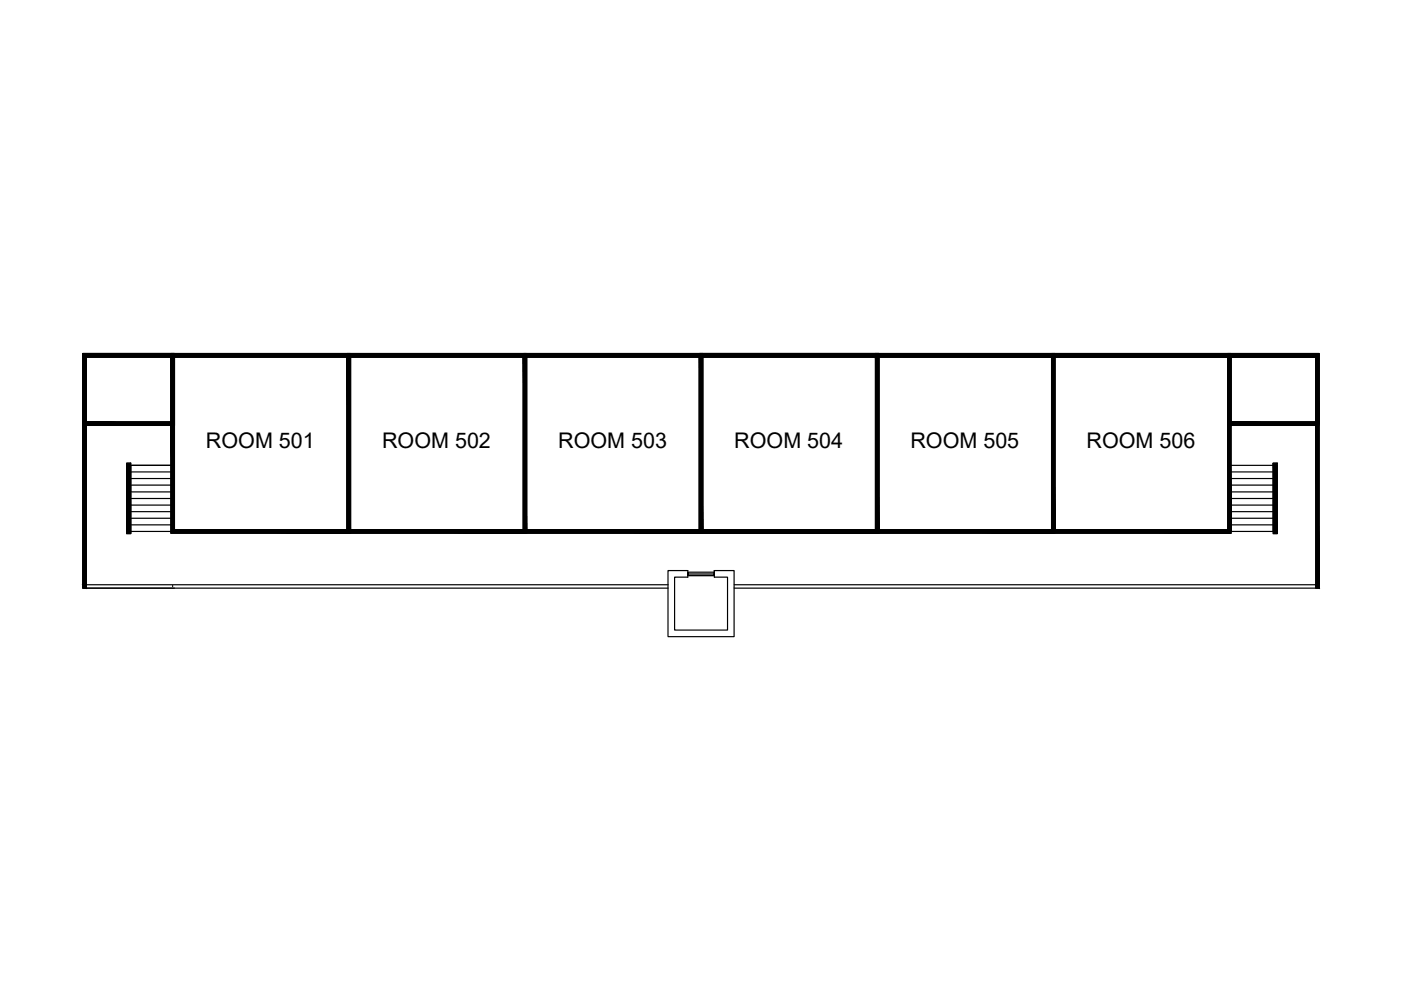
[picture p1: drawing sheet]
<svg xmlns="http://www.w3.org/2000/svg" width="297mm" height="210mm" viewBox="0 0 297 210" stroke-linecap="round" stroke-linejoin="round" font-family="sans-serif">
<!-- layer: hatches -->
<g fill="none" stroke="#000" stroke-width=".25">
<path d="M17.9 75.3h261.4v48.7M17.9 75.3h261.4v14.5M17.9 75.3v48.7M18.3 75.7h17.9v13.7h-17.9zM36.2 75.7v37.4h38.1M36.2 75h224.8M36.6 75.3h-18.7v14.5M36.6 75.7v37M37 75.7h36.6v36.6h-36.6zM37 75.7v36.6M73.6 75.7v36.6M74.3 75.7h36.6v36.6h-36.6z"/>
<path d="M74.3 75.7v36.6M110.9 75.7v36.6M111.7 75.7h36.6v36.6h-36.6zM111.7 75.7v36.6M148.3 75.7v36.6v-36.6M149 75.7h36.6v36.6h-36.6zM149 75.7v36.6M185.6 75.7v36.6M186.3 75.7h36.7v36.6h-36.7zM186.3 75.7v36.6M223 75.7v36.6M223.7 75.7h36.6v36.6h-36.6z"/>
<path d="M223.7 75.7v36.6M260.3 75h19.4v15.2M260.3 75.7v14.5M261 75.7v37.4h-38M261 75.7h18v13.7h-18zM17.6 90.2v-15.2h19.4h-19.4v49.7h19.4M18.3 89.8h17.9M18.3 90.2h17.9M26.9 98.2h.8v14.9h-.8zM26.9 98.7v14M27.7 98.7h8.5h-8.5v14h8.9M260.7 89.8v-14.1v37h-37.4v-37v37h-37.3v-37v37h-37.4v-37v37h-37.3v-37v37h-37.4v-37v37h-37.3"/>
<path d="M261 89.8h18M261 98.7h8.9v14h-9.2M261 90.2h18M269.9 98.2h.9v14.9h-.9zM270.8 98.7v14M27.7 104.3h8.5M27.7 111.3h8.5M27.7 109.9h8.5M27.7 108.5h8.5M27.7 107.1h8.5M27.7 105.7h8.5M27.7 102.9h8.5"/>
<path d="M27.7 101.5h8.5M27.7 100.1h8.5M73.6 113.1h150.1M73.9 112.7v.4M111.3 112.7v.4M148.6 112.7v.4M186 112.7v.4M223.3 112.7v.4M260.7 105.7v1.4M261 111.3h8.9M261 109.9h8.9M261 108.5h8.9"/>
<path d="M261 107.1h8.9M261 105.7h8.9M261 102.9h8.9M261 101.5h8.9M261 100.1h8.9M261 104.3h8.9M17.6 124h.7v.7M36.6 124.4h.1M141.6 124h-123.3v-48.3h260.7v48.3h-123.4M141.6 124.7h-124v-49.7h262.1v49.7h-124.1M141.6 121h4.2v1.4h-2.8v11.2h11.2v-11.2h-2.7v-1.4h4.1v14h-14zM145.8 121.3h5.7v.7h-5.7v-.3h5.7v.3h-5.7z"/>
<path d="M279 124h.7v.7h-.7z"/>
</g>
<g fill="#000" stroke="#000" stroke-width=".21">
<path d="M17.6 75.3l.3 14.9v-14.9zM17.6 75.3l.3 14.9h-.3z"/>
<path d="M17.9 75.7l.4 14.1v-14.1zM17.9 75.7l.4 14.1h-.4z"/>
<path d="M36.2 75.7l.4 13.7v-13.7zM36.2 75.7l.4 13.7h-.4z"/>
<path d="M36.6 75.7l.4 36.6v-36.6zM36.6 75.7l.4 36.6h-.4z"/>
<path d="M73.6 75.7l.3 36.6v-36.6zM73.6 75.7l.3 36.6h-.3z"/>
<path d="M73.9 75.7l.4 36.6v-36.6zM73.9 75.7l.4 36.6h-.4z"/>
<path d="M110.9 75.7l.4 36.6v-36.6zM110.9 75.7l.4 36.6h-.4z"/>
<path d="M111.3 75.7l.4 36.6v-36.6zM111.3 75.7l.4 36.6h-.4z"/>
<path d="M148.3 75.7l.3 36.6v-36.6zM148.3 75.7l.3 36.6h-.3z"/>
<path d="M148.6 75.7l.4 36.6v-36.6zM148.6 75.7l.4 36.6h-.4z"/>
<path d="M185.6 75.7l.4 36.6v-36.6zM185.6 75.7l.4 36.6h-.4z"/>
<path d="M186 75.7l.3 36.6v-36.6zM186 75.7l.3 36.6h-.3z"/>
<path d="M223 75.7l.3 36.6v-36.6zM223 75.7l.3 36.6h-.3z"/>
<path d="M223.3 75.7l.4 36.6v-36.6zM223.3 75.7l.4 36.6h-.4z"/>
<path d="M260.3 75.7l.4 14.5v-14.5zM260.3 75.7l.4 14.5h-.4z"/>
<path d="M260.7 75.7l.3 37v-37zM260.7 75.7l.3 37h-.3z"/>
<path d="M17.9 75.3l261.4 .4v-.4zM17.9 75.3l261.4 .4h-261.4z"/>
<path d="M279 75.7l.3 13.7v-13.7zM279 75.7l.3 13.7h-.3z"/>
<path d="M17.6 75l262.1 .3v-.3zM17.6 75l262.1 .3h-262.1z"/>
<path d="M279.3 75.3l.4 14.5v-14.5zM279.3 75.3l.4 14.5h-.4z"/>
<path d="M17.6 90.2l.3 33.8v-33.8zM17.6 90.2l.3 33.8h-.3z"/>
<path d="M17.9 89.8l.4 8.9v-8.9zM17.9 89.8l.4 8.9h-.4z"/>
<path d="M17.9 98.7l.4 25.3v-25.3zM17.9 98.7l.4 25.3h-.4z"/>
<path d="M26.9 98.2l.8 14.9v-14.9zM26.9 98.2l.8 14.9h-.8z"/>
<path d="M18.3 89.4l17.9 .4v-.4zM18.3 89.4l17.9 .4h-17.9z"/>
<path d="M18.3 89.8l17.9 .4v-.4zM18.3 89.8l17.9 .4h-17.9z"/>
<path d="M36.2 89.4l.4 23.3v-23.3zM36.2 89.4l.4 23.3h-.4z"/>
<path d="M260.3 90.2l.4 22.1v-22.1zM260.3 90.2l.4 22.1h-.4z"/>
<path d="M269.9 98.2l.9 14.9v-14.9zM269.9 98.2l.9 14.9h-.9z"/>
<path d="M261 89.4l18 .4v-.4zM261 89.4l18 .4h-18z"/>
<path d="M261 89.8l18 .4v-.4zM261 89.8l18 .4h-18z"/>
<path d="M279 89.4l.3 34.6v-34.6zM279 89.4l.3 34.6h-.3z"/>
<path d="M279.3 89.8l.4 34.2v-34.2zM279.3 89.8l.4 34.2h-.4z"/>
<path d="M36.6 112.3l37.3 .4v-.4zM36.6 112.3l37.3 .4h-37.3z"/>
<path d="M36.2 112.7l37.7 .4v-.4zM36.2 112.7l37.7 .4h-37.7z"/>
<path d="M73.9 112.3l37.4 .4v-.4zM73.9 112.3l37.4 .4h-37.4z"/>
<path d="M73.9 112.7l37.4 .4v-.4zM73.9 112.7l37.4 .4h-37.4z"/>
<path d="M111.3 112.3l37.3 .4v-.4zM111.3 112.3l37.3 .4h-37.3z"/>
<path d="M111.3 112.7l37.3 .4v-.4zM111.3 112.7l37.3 .4h-37.3z"/>
<path d="M148.6 112.3l37.4 .4v-.4zM148.6 112.3l37.4 .4h-37.4z"/>
<path d="M148.6 112.7l37.4 .4v-.4zM148.6 112.7l37.4 .4h-37.4z"/>
<path d="M186 112.3l37.3 .4v-.4zM186 112.3l37.3 .4h-37.3z"/>
<path d="M186 112.7l37.3 .4v-.4zM186 112.7l37.3 .4h-37.3z"/>
<path d="M223.3 112.3l37.4 .4v-.4zM223.3 112.3l37.4 .4h-37.4z"/>
<path d="M223.3 112.7l37.7 .4v-.4zM223.3 112.7l37.7 .4h-37.7z"/>
<path d="M17.6 124l.7 .7v-.7zM17.6 124l.7 .7h-.7z"/>
<path d="M279 124l.7 .7v-.7zM279 124l.7 .7h-.7z"/>
</g>
<g font-size="4.6">
<text x="43.7" y="94.9">ROOM 501</text>
<text x="81" y="94.9">ROOM 502</text>
<text x="118.3" y="94.9">ROOM 503</text>
<text x="155.7" y="94.9">ROOM 504</text>
<text x="193" y="94.9">ROOM 505</text>
<text x="230.4" y="94.9">ROOM 506</text>
</g>
</svg>
